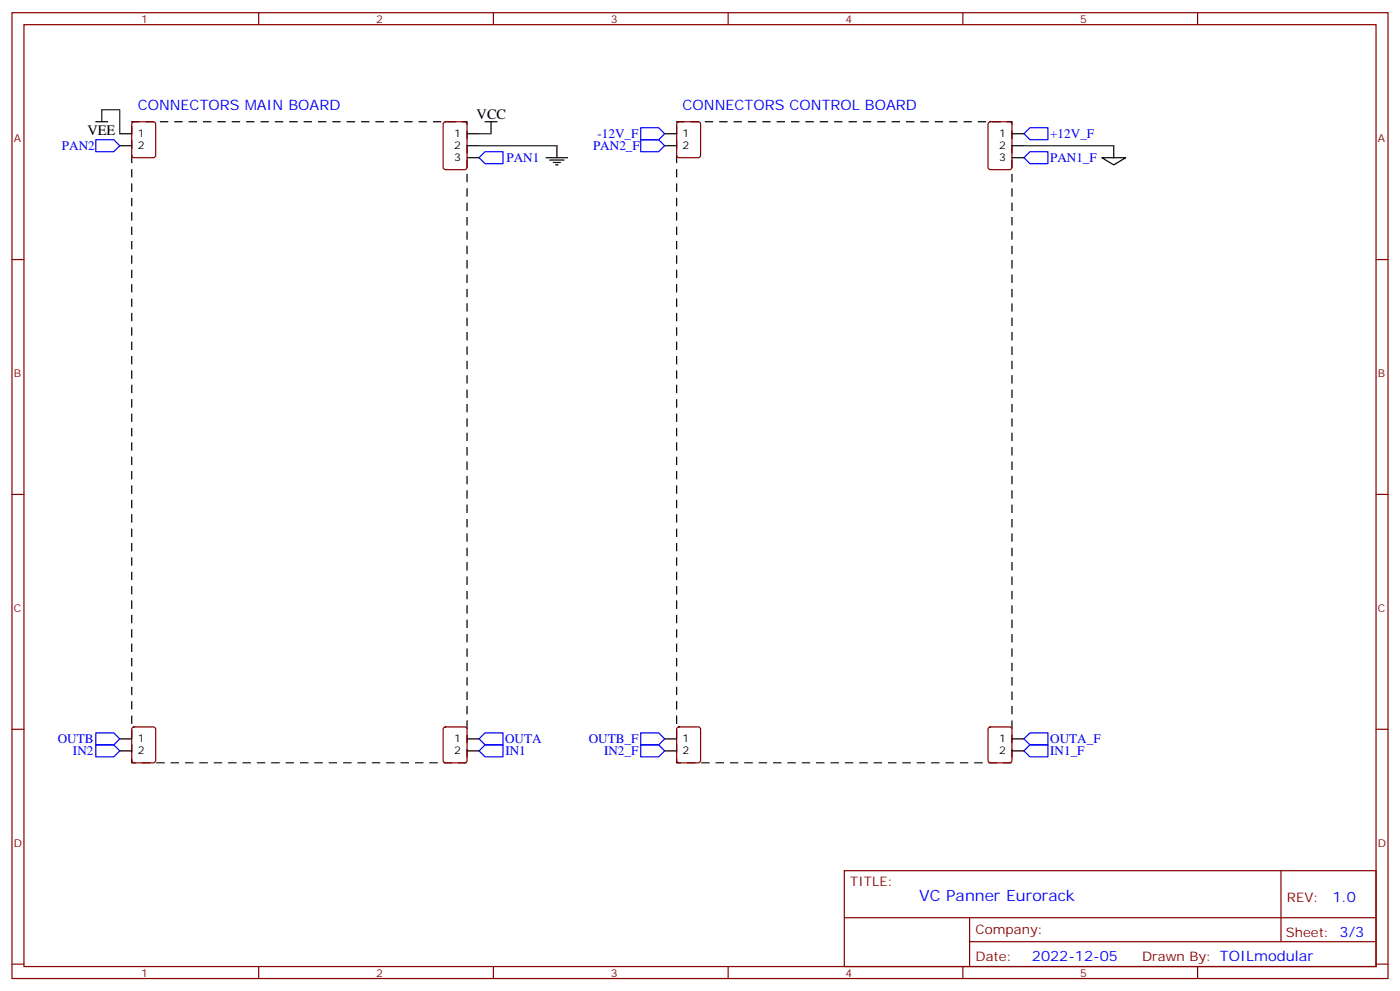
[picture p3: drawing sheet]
<svg xmlns="http://www.w3.org/2000/svg" width="412mm" height="292mm" viewBox="0 0 412 292" stroke-linecap="round" stroke-linejoin="round" font-family="sans-serif">
<g fill="none" stroke="#870000" stroke-width=".35">
<path d="M3.5 3.7h405.4v284.4h-405.4zM7.1 7.3h398.2v277.3h-398.2zM76.2 3.7v3.6M145.3 3.7v3.6M214.5 3.7v3.6M283.6 3.7v3.6M352.8 3.7v3.6M39 36l.5-.2h5.7l.6 .5 .1 9.4-.5 .7h-5.9l-.6-.4-.1-9.5zM130.8 36l.4-.2h5.7l.6 .5 .1 12.9-.5 .7-5.9 .1-.6-.5-.1-13zM199.6 36l.4-.2h5.7l.6 .5 .1 9.4-.5 .7h-5.9l-.6-.4-.1-9.5zM291.3 36l.4-.2h5.7l.6 .5 .1 12.9-.5 .7-5.9 .1-.6-.5-.1-13zM3.5 76.4h3.6"/>
<path d="M405.3 76.4h3.6M3.5 145.6h3.6M405.3 145.6h3.6M3.5 214.7h3.6M39 214.2l.5-.2h5.7l.6 .4 .1 9.5-.5 .6-5.9 .1-.6-.5-.1-9.4zM130.8 214.2l.4-.2h5.7l.6 .4 .1 9.5-.5 .6-5.9 .1-.6-.5-.1-9.4zM199.6 214.2l.4-.2h5.7l.6 .4 .1 9.5-.5 .6-5.9 .1-.6-.5-.1-9.4zM291.3 214.2l.4-.2h5.7l.6 .4 .1 9.5-.5 .6-5.9 .1-.6-.5-.1-9.4zM405.3 214.7h3.6M248.7 256.3h156.6v28.3h-156.6zM377.3 256.4v20.8M248.7 270.2h156.5"/>
<path d="M285.6 277.2h119.6M285.6 270.2v14.1M3.5 283.8h3.6M76.2 284.6v3.5M145.3 284.6v3.5M214.5 284.6v3.5M283.6 284.6v3.5M352.8 284.6v3.5M405.3 283.8h3.6"/>
</g>
<g fill="none" stroke="#00f" stroke-width=".35">
<path d="M188.7 37.6h5.3l1.8 1.8-1.8 1.7h-5.3zM301.6 39.4l1.8-1.8h5.3v3.5h-5.3zM28.2 41.1h5.3l1.8 1.8-1.8 1.8h-5.3zM141.1 46.4l1.8-1.7h5.3v3.5h-5.3zM188.7 41.1h5.3l1.8 1.8-1.8 1.8h-5.3zM301.6 46.4l1.8-1.7h5.3v3.5h-5.3zM28.2 219.3h5.3l1.8 1.8-1.8 1.7h-5.3zM28.2 215.8h5.3l1.8 1.7-1.8 1.8h-5.3zM141.1 217.5l1.8-1.7h5.3v3.5h-5.3zM188.7 219.3h5.3l1.8 1.8-1.8 1.7h-5.3zM188.7 215.8h5.3l1.8 1.7-1.8 1.8h-5.3zM301.6 217.5l1.8-1.7h5.3v3.5h-5.3z"/>
<path d="M303.4 219.3h5.3v3.5h-5.3l-1.8-1.7zM141.1 221.1l1.8-1.8h5.3v3.5h-5.3z"/>
</g>
<g fill="none" stroke="#000" stroke-width=".35">
<path d="M28.2 35.8h3.5M30 32.3v3.5M35.3 39.4h3.5M137.6 39.4h3.5M142.9 35.8h3.5M144.6 35.8v3.6M195.8 39.4h3.5M298.1 39.4h3.5M35.3 42.9h3.5M137.6 46.4h3.5M137.6 42.9h3.5M160.9 46.4h6.3"/>
<path d="M161.9 47.1h4.3M163 47.8h2.1M163.7 48.5h.7M164 42.9v3.5M195.8 42.9h3.5M298.1 46.4h3.5M298.1 42.9h3.5M324.6 46.4h7l-3.5 2.1zM328.1 42.9v3.5M35.3 217.5h3.5M137.6 217.5h3.5M195.8 217.5h3.5"/>
<path d="M298.1 217.5h3.5M35.3 221.1h3.5M137.6 221.1h3.5M195.8 221.1h3.5M298.1 221.1h3.5"/>
</g>
<path d="M38.8 35.8h98.8v188.8h-98.8zM199.3 35.8h98.8v188.8h-98.8z" fill="none" stroke="#000" stroke-width=".35" stroke-dasharray="2.1 2.1"/>
<path d="M30 32.3h5.3v7.1M141.1 39.4h3.5M141.1 42.9h22.9M301.6 42.9h26.5" fill="none" stroke="#008700" stroke-width=".35"/>
<text font-size="4.6" fill="#00f" x="270.8" y="265.4">VC Panner Eurorack</text>
<g font-size="4.2" fill="#00f">
<text x="40.6" y="32.3">CONNECTORS MAIN BOARD</text>
<text x="201.1" y="32.3">CONNECTORS CONTROL BOARD</text>
<text x="392.5" y="265.6">1.0</text>
<text x="304" y="283">2022-12-05</text>
</g>
<g font-size="4.2">
<text x="140.4" y="35.1">VCC</text>
<text x="25.8" y="39.7">VEE</text>
</g>
<g font-size="3.9" fill="#00f">
<text x="176" y="40.6">-12V_F</text>
<text x="309.4" y="40.7">+12V_F</text>
<text x="18.2" y="44.2">PAN2</text>
<text x="149.2" y="47.7">PAN1</text>
<text x="174.7" y="44.2">PAN2_F</text>
<text x="309.3" y="47.8">PAN1_F</text>
<text x="17" y="218.8">OUTB</text>
<text x="148.8" y="218.8">OUTA</text>
<text x="173.4" y="218.8">OUTB_F</text>
<text x="309.4" y="218.8">OUTA_F</text>
<text x="21.5" y="222.3">IN2</text>
<text x="148.9" y="222.4">IN1</text>
<text x="177.9" y="222.3">IN2_F</text>
<text x="309.4" y="222.4">IN1_F</text>
</g>
<g font-size="3.9" fill="#800">
<text x="250.5" y="260.9">TITLE:</text>
<text x="379.1" y="265.6">REV:</text>
<text x="287.4" y="275.1">Company:</text>
<text x="378.7" y="275.7">Sheet: 3/3</text>
<text x="287.4" y="282.8">Date:</text>
<text x="336.4" y="282.9">Drawn By: TOILmodular</text>
</g>
<g font-size="3.2" fill="#800">
<text x="41.6" y="6.7">1</text>
<text x="110.8" y="6.7">2</text>
<text x="179.9" y="6.7">3</text>
<text x="249.1" y="6.7">4</text>
<text x="318.2" y="6.7">5</text>
<text x="4.1" y="41.8">A</text>
<text x="405.9" y="41.8">A</text>
<text x="4.1" y="111">B</text>
<text x="405.9" y="111">B</text>
<text x="4.1" y="180.1">C</text>
<text x="405.9" y="180.1">C</text>
<text x="4.1" y="249.3">D</text>
<text x="405.9" y="249.3">D</text>
<text x="41.6" y="287.5">1</text>
<text x="110.8" y="287.5">2</text>
<text x="179.9" y="287.5">3</text>
<text x="249.1" y="287.5">4</text>
<text x="318.2" y="287.5">5</text>
</g>
<g font-size="3.2">
<text x="40.6" y="40.4">1</text>
<text x="133.8" y="40.4">1</text>
<text x="201.1" y="40.4">1</text>
<text x="294.3" y="40.4">1</text>
<text x="40.6" y="44">2</text>
<text x="133.8" y="47.5">3</text>
<text x="133.8" y="44">2</text>
<text x="201.1" y="44">2</text>
<text x="294.3" y="47.5">3</text>
<text x="294.3" y="44">2</text>
<text x="40.6" y="218.6">1</text>
<text x="133.8" y="218.6">1</text>
<text x="201.1" y="218.6">1</text>
<text x="294.3" y="218.6">1</text>
<text x="40.6" y="222.1">2</text>
<text x="133.8" y="222.1">2</text>
<text x="201.1" y="222.1">2</text>
<text x="294.3" y="222.1">2</text>
</g>
</svg>
